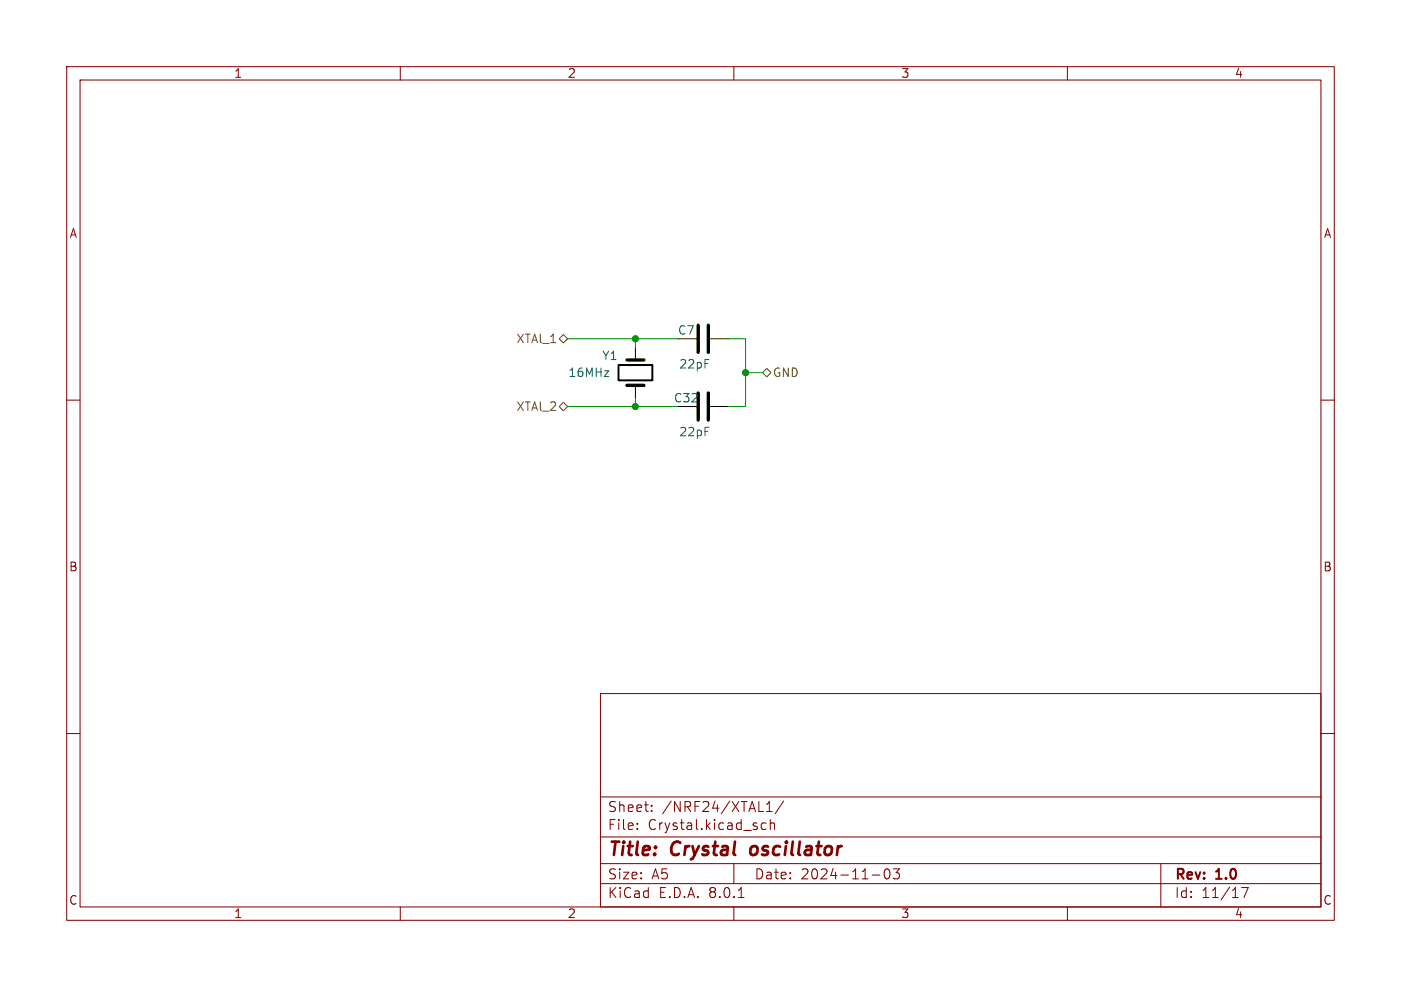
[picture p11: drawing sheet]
<svg xmlns="http://www.w3.org/2000/svg" width="210mm" height="148mm" viewBox="0 0 210 148" stroke-linecap="round" stroke-linejoin="round" font-family="sans-serif">
<g fill="none" stroke="#840000" stroke-width=".15">
<path d="M10 10h190v128h-190zM12 12h186v124h-186zM60 10v2M110 10v2M160 10v2M10 60h2M198 60h2M10 110h2M90 104h108v32h-108zM90 119.5h108M198 110h2M60 136v2"/>
<path d="M90 132.5h108M90 129.5h108M90 125.5h108M95.5 124.2v.2M95.5 123.5v.1M97.7 121.5v.2M97.7 120.8v.1M110 136v2M110 129.5v3M110.7 134.6h.8M114.8 123.5l-.4-.1-.3 .3v.4l.2 .2h.5M114.9 121.7h.9"/>
<path d="M114.9 120.6l.4-.4v1.5M115.5 123.5a.37 .37 0 0 1 .6 .1v.8M115.5 122.9v1.5M117.5 120.1l-1.3 1.9M130.8 131.2h1.1M132.7 130.4l.3-.1a.94 .94 0 0 1 0 1.5h-.1a.91 .91 0 0 1-.2-1.4zM133.9 130.3h.9l-.5 .6a.41 .41 0 0 1 .5 .2v.4l-.1 .2-.6 .1-.2-.2M160 136v2M174 129.5v6.5M186.1 133.1h1l-.6 1.5"/>
</g>
<path d="M112.6 127.1l-.2 .7 .4 .4" fill="none" stroke="#840000" stroke-width=".4"/>
<path d="M92.7 54.7h5.1v2.3h-5.1z" fill="none" stroke="#000" stroke-width=".3"/>
<path d="M95.2 52.1v1.9M95.2 57.8v1.9M101.6 50.8h2.8M106.4 50.8h2.8M106.4 61h2.8" fill="none" stroke="#000" stroke-width=".15"/>
<path d="M94 57.8h2.5M94 54h2.5M104.6 48.8v4M104.6 58.9v4.1M106.2 48.8v4M106.2 58.9v4.1" fill="none" stroke="#000" stroke-width=".51"/>
<path d="M83.8 50.8l.7-.6 .6 .6-.6 .6zM114.3 55.9l.6-.7 .7 .7-.7 .6zM83.8 61l.7-.7 .6 .7-.6 .6z" fill="none" stroke="#725600" stroke-width=".15"/>
<path d="M85.1 50.8h16.5M95.2 50.8v1.3M95.2 59.7v1.3M109.2 50.8h2.6v10.2h-2.6M111.8 55.9h2.5M85.1 61h16.5" fill="none" stroke="#009600" stroke-width=".15"/>
<g fill="#009600" stroke="#009600" stroke-width=".15">
<circle cx="111.8" cy="55.9" r=".46"/>
<circle cx="95.2" cy="50.8" r=".46"/>
<circle cx="95.2" cy="61" r=".46"/>
</g>
<g font-size="2.8" fill="#840000">
<text x="91" y="128.9">Title:</text>
<text x="100.7" y="128.9">Crystal</text>
<text x="113.4" y="128.9">oscillator</text>
</g>
<g font-size="2.1" fill="#840000">
<text x="91" y="124.7">File:</text>
<text x="91" y="122">Sheet:</text>
<text x="97.1" y="124.7">Crystal.kicad_sch</text>
<text x="99.2" y="122">/NRF24/XTAL1/</text>
<text x="91" y="134.9">KiCad</text>
<text x="91" y="132.1">Size:</text>
<text x="97.7" y="132.1">A5</text>
<text x="98.7" y="134.9">E.D.A.</text>
<text x="106.3" y="134.9">8.0.1</text>
<text x="113" y="132.1">Date:</text>
<text x="120" y="132.1">2024-11-03</text>
<text x="176" y="132.3">Rev:</text>
<text x="176" y="134.9">Id:</text>
<text x="180.1" y="134.9">11/17</text>
<text x="182.4" y="132.3">1.0</text>
</g>
<g font-size="1.8" fill="#840000">
<text x="35" y="11.9">1</text>
<text x="85" y="11.9">2</text>
<text x="135" y="11.9">3</text>
<text x="185" y="11.9">4</text>
<text x="10.3" y="35.9">A</text>
<text x="198.4" y="35.9">A</text>
<text x="10.3" y="85.9">B</text>
<text x="198.3" y="85.9">B</text>
<text x="10.3" y="135.9">C</text>
<text x="35" y="137.9">1</text>
<text x="85" y="137.9">2</text>
<text x="135" y="137.9">3</text>
<text x="185" y="137.9">4</text>
<text x="198.3" y="135.9">C</text>
</g>
<g font-size="1.8" fill="#725600">
<text x="77.3" y="51.7">XTAl_1</text>
<text x="115.8" y="56.7">GND</text>
<text x="77.3" y="61.8">XTAl_2</text>
</g>
<g font-size="1.8" fill="#006464">
<text x="101.5" y="50.4">C7</text>
<text x="85.1" y="56.7">16MHz</text>
<text x="90.2" y="54.2">Y1</text>
<text x="101.7" y="55.5">22pF</text>
<text x="100.9" y="60.6">C32</text>
<text x="101.7" y="65.6">22pF</text>
</g>
</svg>
